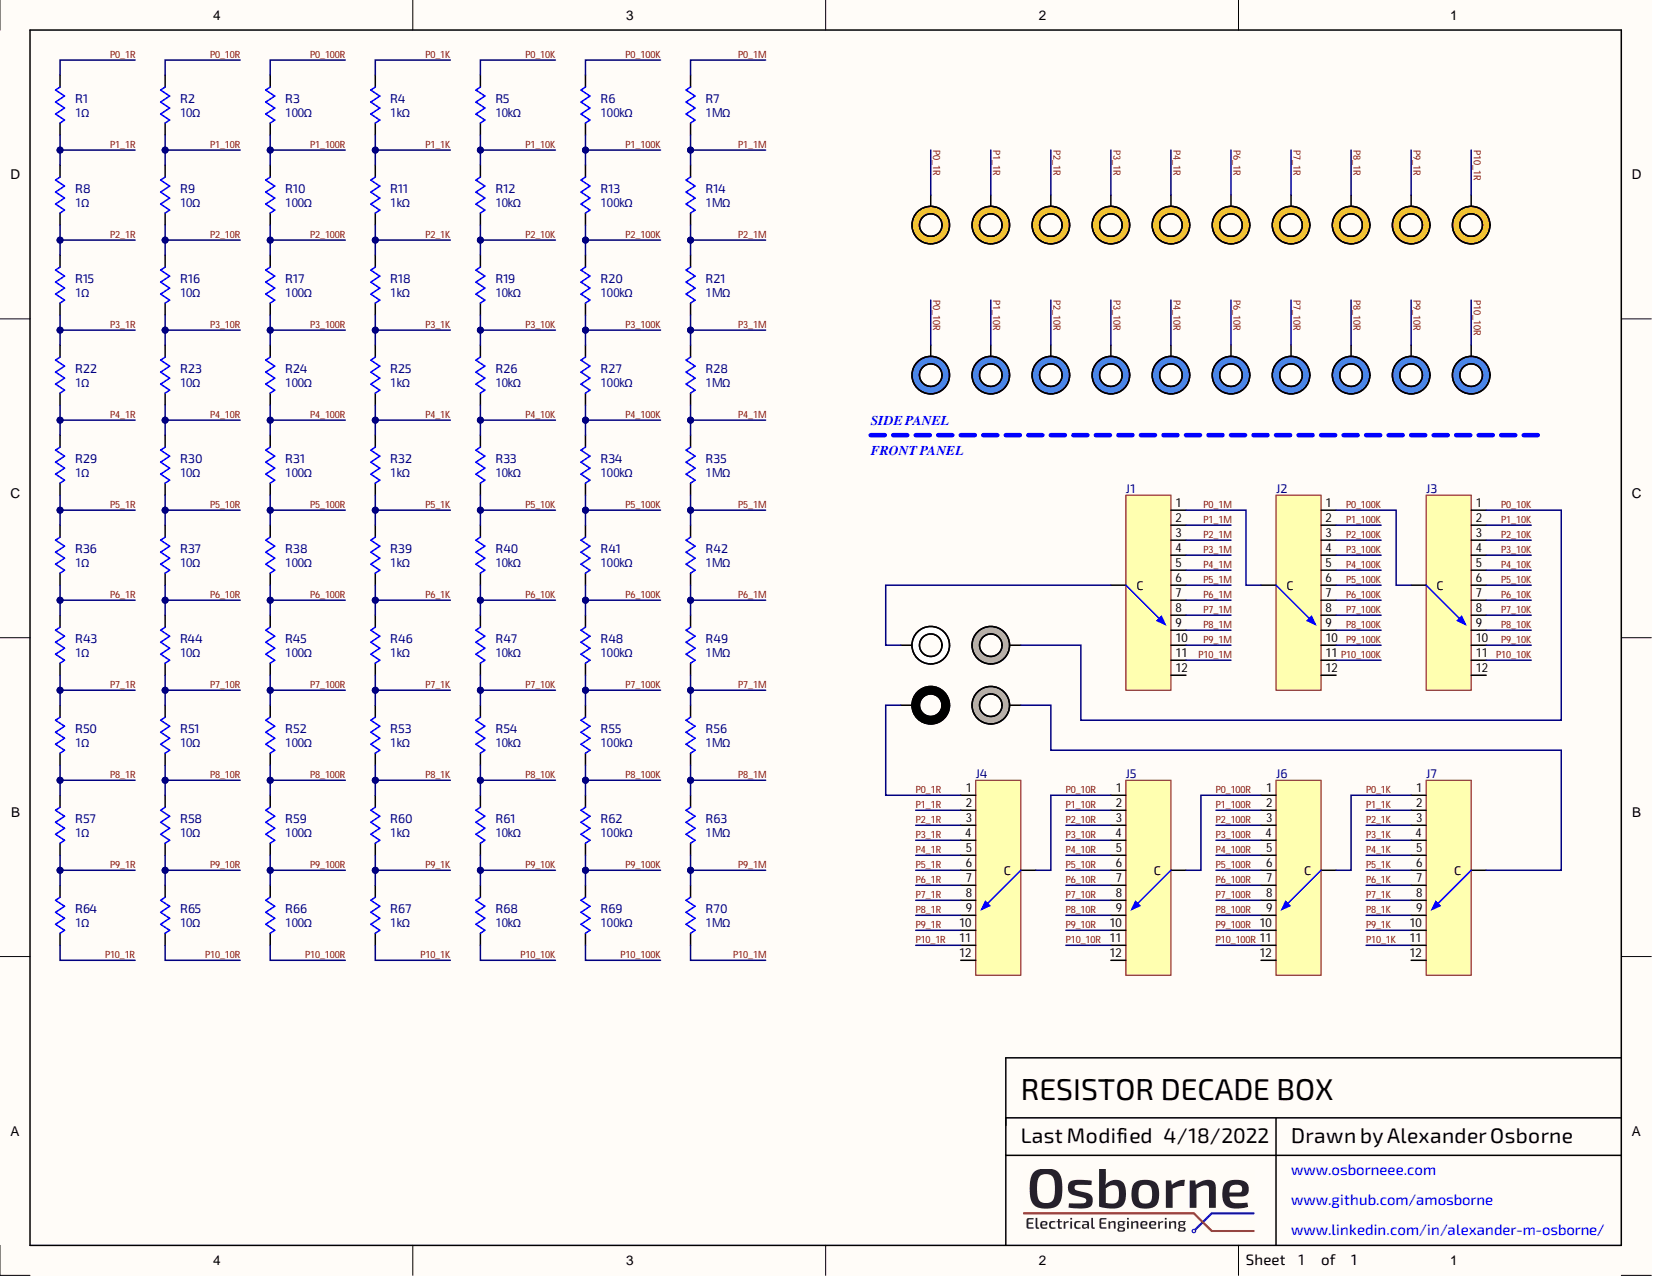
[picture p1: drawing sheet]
# Altium project DecadeBox.PrjPcb
1 sheet, 101 parts. Net scope: global (net labels, ports and power ports of the same name join across sheets).

## Sheet DecadeBox.SchDoc: RESISTOR DECADE BOX
size Letter; SheetNumber: 1; SheetTotal: 1

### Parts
J1  56SD30-01-1-AJS-ND  (value not drawn)
J2  56SD30-01-1-AJS-ND  (value not drawn)
J3  56SD30-01-1-AJS-ND  (value not drawn)
J4  56SD30-01-1-AJS-ND  (value not drawn)
J5  56SD30-01-1-AJS-ND  (value not drawn)
J6  56SD30-01-1-AJS-ND  (value not drawn)
J7  56SD30-01-1-AJS-ND  (value not drawn)
J8  501-1470-ND  (value not drawn)
J9  501-1714-ND  (value not drawn)
J10  501-2472-ND  (value not drawn)
J11  501-1714-ND  (value not drawn)
J12  501-1082-ND  (value not drawn)
J13  501-1082-ND  (value not drawn)
J14  501-1082-ND  (value not drawn)
J15  501-1082-ND  (value not drawn)
J16  501-1082-ND  (value not drawn)
J17  501-1082-ND  (value not drawn)
J18  501-1082-ND  (value not drawn)
J19  501-1082-ND  (value not drawn)
J20  501-1082-ND  (value not drawn)
J21  501-1082-ND  (value not drawn)
J22  501-1084-ND  (value not drawn)
J23  501-1084-ND  (value not drawn)
J24  501-1084-ND  (value not drawn)
J25  501-1084-ND  (value not drawn)
J26  501-1084-ND  (value not drawn)
J27  501-1084-ND  (value not drawn)
J28  501-1084-ND  (value not drawn)
J29  501-1084-ND  (value not drawn)
J30  501-1084-ND  (value not drawn)
J31  501-1084-ND  (value not drawn)
R1  value 1Ω  [MRS25]  (hidden comment: KAL10FB1R00-ND)
R2  value 10Ω  [MRS25]  (hidden comment: 696-1491-ND)
R3  value 100Ω  [MRS25]  (hidden comment: PPC100ZCT-ND)
R4  value 1kΩ  [MRS25]  (hidden comment: PPC1.00KZCT-ND)
R5  value 10kΩ  [MRS25]  (hidden comment: BC3955CT-ND)
R6  value 100kΩ  [MRS25]  (hidden comment: BC3327CT-ND)
R7  value 1MΩ  [MRS25]  (hidden comment: 56-MRS25000C1004FRP00CT-ND)
R8  value 1Ω  [MRS25]  (hidden comment: KAL10FB1R00-ND)
R9  value 10Ω  [MRS25]  (hidden comment: 696-1491-ND)
R10  value 100Ω  [MRS25]  (hidden comment: PPC100ZCT-ND)
R11  value 1kΩ  [MRS25]  (hidden comment: PPC1.00KZCT-ND)
R12  value 10kΩ  [MRS25]  (hidden comment: BC3955CT-ND)
R13  value 100kΩ  [MRS25]  (hidden comment: BC3327CT-ND)
R14  value 1MΩ  [MRS25]  (hidden comment: 56-MRS25000C1004FRP00CT-ND)
R15  value 1Ω  [MRS25]  (hidden comment: KAL10FB1R00-ND)
R16  value 10Ω  [MRS25]  (hidden comment: 696-1491-ND)
R17  value 100Ω  [MRS25]  (hidden comment: PPC100ZCT-ND)
R18  value 1kΩ  [MRS25]  (hidden comment: PPC1.00KZCT-ND)
R19  value 10kΩ  [MRS25]  (hidden comment: BC3955CT-ND)
R20  value 100kΩ  [MRS25]  (hidden comment: BC3327CT-ND)
R21  value 1MΩ  [MRS25]  (hidden comment: 56-MRS25000C1004FRP00CT-ND)
R22  value 1Ω  [MRS25]  (hidden comment: KAL10FB1R00-ND)
R23  value 10Ω  [MRS25]  (hidden comment: 696-1491-ND)
R24  value 100Ω  [MRS25]  (hidden comment: PPC100ZCT-ND)
R25  value 1kΩ  [MRS25]  (hidden comment: PPC1.00KZCT-ND)
R26  value 10kΩ  [MRS25]  (hidden comment: BC3955CT-ND)
R27  value 100kΩ  [MRS25]  (hidden comment: BC3327CT-ND)
R28  value 1MΩ  [MRS25]  (hidden comment: 56-MRS25000C1004FRP00CT-ND)
R29  value 1Ω  [MRS25]  (hidden comment: KAL10FB1R00-ND)
R30  value 10Ω  [MRS25]  (hidden comment: 696-1491-ND)
R31  value 100Ω  [MRS25]  (hidden comment: PPC100ZCT-ND)
R32  value 1kΩ  [MRS25]  (hidden comment: PPC1.00KZCT-ND)
R33  value 10kΩ  [MRS25]  (hidden comment: BC3955CT-ND)
R34  value 100kΩ  [MRS25]  (hidden comment: BC3327CT-ND)
R35  value 1MΩ  [MRS25]  (hidden comment: 56-MRS25000C1004FRP00CT-ND)
R36  value 1Ω  [MRS25]  (hidden comment: KAL10FB1R00-ND)
R37  value 10Ω  [MRS25]  (hidden comment: 696-1491-ND)
R38  value 100Ω  [MRS25]  (hidden comment: PPC100ZCT-ND)
R39  value 1kΩ  [MRS25]  (hidden comment: PPC1.00KZCT-ND)
R40  value 10kΩ  [MRS25]  (hidden comment: BC3955CT-ND)
R41  value 100kΩ  [MRS25]  (hidden comment: BC3327CT-ND)
R42  value 1MΩ  [MRS25]  (hidden comment: 56-MRS25000C1004FRP00CT-ND)
R43  value 1Ω  [MRS25]  (hidden comment: KAL10FB1R00-ND)
R44  value 10Ω  [MRS25]  (hidden comment: 696-1491-ND)
R45  value 100Ω  [MRS25]  (hidden comment: PPC100ZCT-ND)
R46  value 1kΩ  [MRS25]  (hidden comment: PPC1.00KZCT-ND)
R47  value 10kΩ  [MRS25]  (hidden comment: BC3955CT-ND)
R48  value 100kΩ  [MRS25]  (hidden comment: BC3327CT-ND)
R49  value 1MΩ  [MRS25]  (hidden comment: 56-MRS25000C1004FRP00CT-ND)
R50  value 1Ω  [MRS25]  (hidden comment: KAL10FB1R00-ND)
R51  value 10Ω  [MRS25]  (hidden comment: 696-1491-ND)
R52  value 100Ω  [MRS25]  (hidden comment: PPC100ZCT-ND)
R53  value 1kΩ  [MRS25]  (hidden comment: PPC1.00KZCT-ND)
R54  value 10kΩ  [MRS25]  (hidden comment: BC3955CT-ND)
R55  value 100kΩ  [MRS25]  (hidden comment: BC3327CT-ND)
R56  value 1MΩ  [MRS25]  (hidden comment: 56-MRS25000C1004FRP00CT-ND)
R57  value 1Ω  [MRS25]  (hidden comment: KAL10FB1R00-ND)
R58  value 10Ω  [MRS25]  (hidden comment: 696-1491-ND)
R59  value 100Ω  [MRS25]  (hidden comment: PPC100ZCT-ND)
R60  value 1kΩ  [MRS25]  (hidden comment: PPC1.00KZCT-ND)
R61  value 10kΩ  [MRS25]  (hidden comment: BC3955CT-ND)
R62  value 100kΩ  [MRS25]  (hidden comment: BC3327CT-ND)
R63  value 1MΩ  [MRS25]  (hidden comment: 56-MRS25000C1004FRP00CT-ND)
R64  value 1Ω  [MRS25]  (hidden comment: KAL10FB1R00-ND)
R65  value 10Ω  [MRS25]  (hidden comment: 696-1491-ND)
R66  value 100Ω  [MRS25]  (hidden comment: PPC100ZCT-ND)
R67  value 1kΩ  [MRS25]  (hidden comment: PPC1.00KZCT-ND)
R68  value 10kΩ  [MRS25]  (hidden comment: BC3955CT-ND)
R69  value 100kΩ  [MRS25]  (hidden comment: BC3327CT-ND)
R70  value 1MΩ  [MRS25]  (hidden comment: 56-MRS25000C1004FRP00CT-ND)

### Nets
P0_1K: J6.13(C) J7.1 R4.1
P0_1M: J1.1 J2.13(C) R7.1
P0_1R: J4.1 J10.1 J12.1 R1.1
P0_10K: J3.1 J9.1 R5.1
P0_10R: J4.13(C) J5.1 J22.1 R2.1
P0_100K: J2.1 J3.13(C) R6.1
P0_100R: J5.13(C) J6.1 R3.1
P1_1K: J7.2 R4.2 R11.1
P1_1M: J1.2 R7.2 R14.1
P1_1R: J4.2 J13.1 R1.2 R8.1
P1_10K: J3.2 R5.2 R12.1
P1_10R: J5.2 J23.1 R2.2 R9.1
P1_100K: J2.2 R6.2 R13.1
P1_100R: J6.2 R3.2 R10.1
P2_1K: J7.3 R11.2 R18.1
P2_1M: J1.3 R14.2 R21.1
P2_1R: J4.3 J14.1 R8.2 R15.1
P2_10K: J3.3 R12.2 R19.1
P2_10R: J5.3 J24.1 R9.2 R16.1
P2_100K: J2.3 R13.2 R20.1
P2_100R: J6.3 R10.2 R17.1
P3_1K: J7.4 R18.2 R25.1
P3_1M: J1.4 R21.2 R28.1
P3_1R: J4.4 J15.1 R15.2 R22.1
P3_10K: J3.4 R19.2 R26.1
P3_10R: J5.4 J25.1 R16.2 R23.1
P3_100K: J2.4 R20.2 R27.1
P3_100R: J6.4 R17.2 R24.1
P4_1K: J7.5 R25.2 R32.1
P4_1M: J1.5 R28.2 R35.1
P4_1R: J4.5 J16.1 R22.2 R29.1
P4_10K: J3.5 R26.2 R33.1
P4_10R: J5.5 J26.1 R23.2 R30.1
P4_100K: J2.5 R27.2 R34.1
P4_100R: J6.5 R24.2 R31.1
P5_1K: J7.6 R32.2 R39.1
P5_1M: J1.6 R35.2 R42.1
P5_1R: J4.6 R29.2 R36.1
P5_10K: J3.6 R33.2 R40.1
P5_10R: J5.6 R30.2 R37.1
P5_100K: J2.6 R34.2 R41.1
P5_100R: J6.6 R31.2 R38.1
P6_1K: J7.7 R39.2 R46.1
P6_1M: J1.7 R42.2 R49.1
P6_1R: J4.7 J17.1 R36.2 R43.1
P6_10K: J3.7 R40.2 R47.1
P6_10R: J5.7 J27.1 R37.2 R44.1
P6_100K: J2.7 R41.2 R48.1
P6_100R: J6.7 R38.2 R45.1
P7_1K: J7.8 R46.2 R53.1
P7_1M: J1.8 R49.2 R56.1
P7_1R: J4.8 J18.1 R43.2 R50.1
P7_10K: J3.8 R47.2 R54.1
P7_10R: J5.8 J28.1 R44.2 R51.1
P7_100K: J2.8 R48.2 R55.1
P7_100R: J6.8 R45.2 R52.1
P8_1K: J7.9 R53.2 R60.1
P8_1M: J1.9 R56.2 R63.1
P8_1R: J4.9 J19.1 R50.2 R57.1
P8_10K: J3.9 R54.2 R61.1
P8_10R: J5.9 J29.1 R51.2 R58.1
P8_100K: J2.9 R55.2 R62.1
P8_100R: J6.9 R52.2 R59.1
P9_1K: J7.10 R60.2 R67.1
P9_1M: J1.10 R63.2 R70.1
P9_1R: J4.10 J20.1 R57.2 R64.1
P9_10K: J3.10 R61.2 R68.1
P9_10R: J5.10 J30.1 R58.2 R65.1
P9_100K: J2.10 R62.2 R69.1
P9_100R: J6.10 R59.2 R66.1
P10_1K: J7.11 R67.2
P10_1M: J1.11 R70.2
P10_1R: J4.11 J21.1 R64.2
P10_10K: J3.11 R68.2
P10_10R: J5.11 J31.1 R65.2
P10_100K: J2.11 R69.2
P10_100R: J6.11 R66.2
NetJ1_13: J1.13(C) J8.1
NetJ7_13: J7.13(C) J11.1

Not connected (* = marked no-connect by the designer): J1 12; J2 12; J3 12; J4 12; J5 12; J6 12; J7 12

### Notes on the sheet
- SIDE PANEL
- FRONT PANEL
